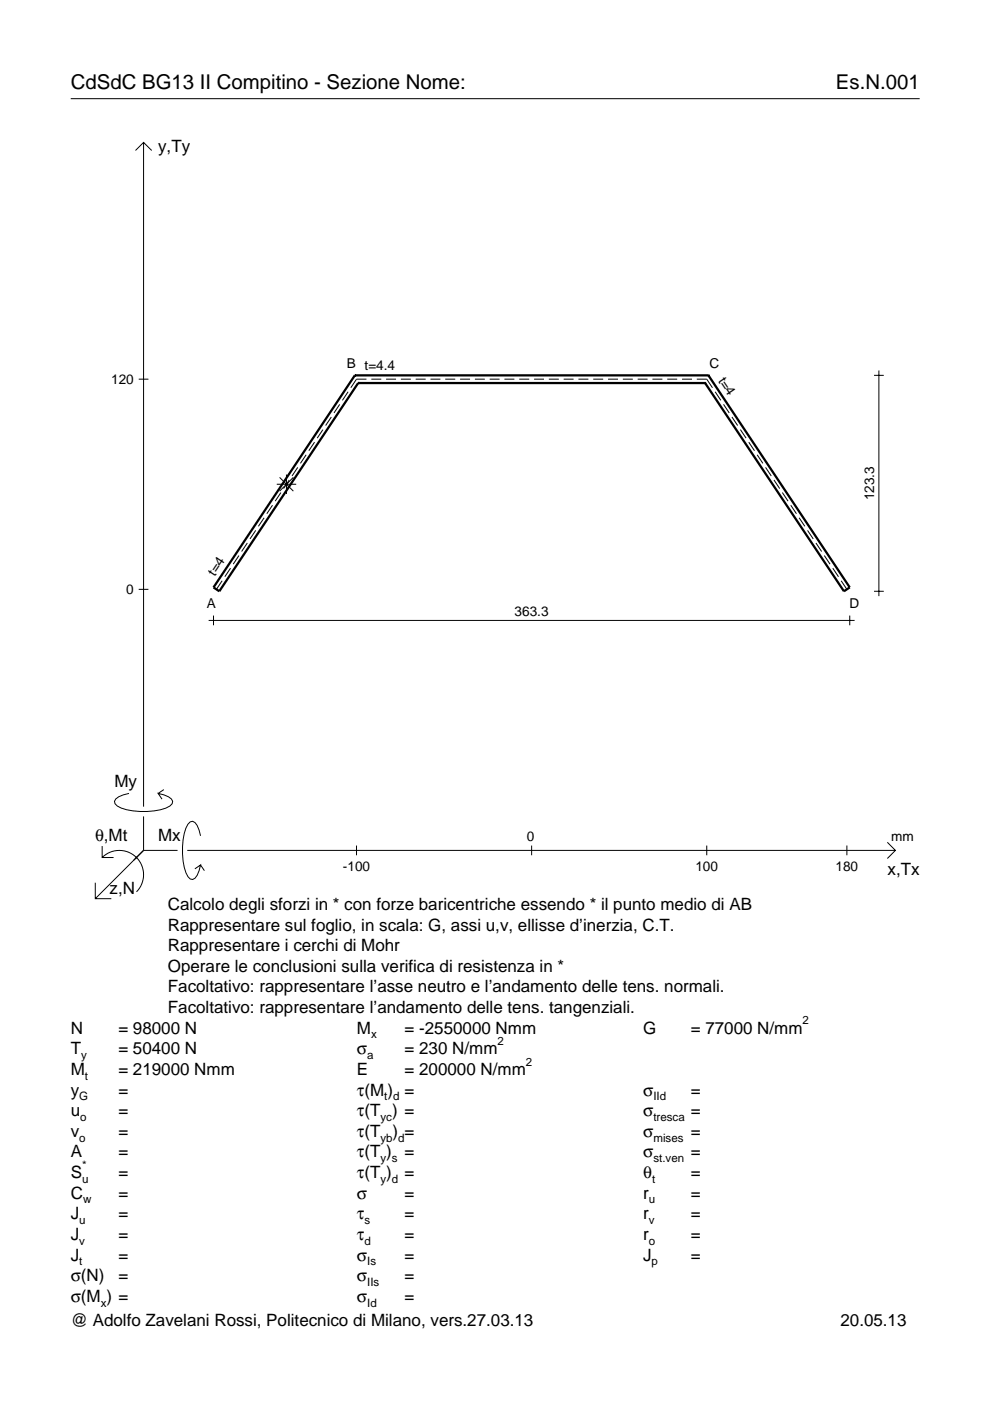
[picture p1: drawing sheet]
<svg xmlns="http://www.w3.org/2000/svg" width="210mm" height="297mm" viewBox="0 0 210 297" stroke-linecap="round" stroke-linejoin="round" font-family="sans-serif">
<g fill="none" stroke="#000" stroke-width=".21">
<path d="M15 20.9h180M28.7 31.9l1.7-1.7 1.8 1.7M30.4 30.2v140.8M185.3 79.6h2.1M186.3 78.6v47.8M29.4 80.4h2.1M63.1 99.1l-1.2 1.8M64.9 96.4l-1.2 1.8M66.7 93.8l-1.2 1.8M68.5 91.1l-1.2 1.8M70.2 88.4l-1.2 1.8M72 85.7l-1.2 1.9"/>
<path d="M73.8 83.1l-1.2 1.8M77.7 80.4h-2.1l-1.2 1.8M78.7 80.4h2.1M81.9 80.4h2.1M85 80.4h2.1M88.1 80.4h2.1M91.3 80.4h2.1M94.4 80.4h2.1M97.5 80.4h2.2M100.7 80.4h2.1M103.8 80.4h2.1M107 80.4h2.1"/>
<path d="M110.1 80.4h2.1M113.2 80.4h2.1M116.4 80.4h2.1M119.5 80.4h2.1M122.6 80.4h2.2M125.8 80.4h2.1M128.9 80.4h2.1M132.1 80.4h2.1M135.2 80.4h2.1M138.3 80.4h2.1M141.5 80.4h2.1M144.6 80.4h2.1"/>
<path d="M147.7 80.4h2.1l1.3 1.8M151.6 83.1l1.2 1.8M153.4 85.7l1.2 1.9M155.2 88.4l1.2 1.8M157 91.1l1.2 1.8M158.8 93.8l1.2 1.8M160.5 96.4l1.2 1.8M162.3 99.1l1.2 1.8M50.7 117.8l-1.3 1.8M52.4 115.1l-1.2 1.8M54.2 112.5l-1.2 1.8M56 109.8l-1.2 1.8"/>
<path d="M57.8 107.1l-1.2 1.8M58.7 102.7h4.1M59.3 101.2l2.9 2.9M59.6 104.4l-1.3 1.9M60.7 100.6v4.1M61.3 101.8l-1.2 1.8M62.2 101.2l-2.9 2.9M164.1 101.8l1.2 1.8M165.9 104.4l1.2 1.9M167.7 107.1l1.2 1.8M169.4 109.8l1.2 1.8M171.2 112.5l1.2 1.8"/>
<path d="M173 115.1l1.2 1.8M174.8 117.8l1.2 1.8M29.4 125h2.1M44.2 131.5h137M45.3 130.5v2.1M47.1 123.1l-1.2 1.9M48.9 120.5l-1.2 1.8M176.6 120.5l1.2 1.8M178.3 123.1l1.3 1.9M180.2 130.5v2.1M185.3 125.4h2.1M21.7 179.4v2.4h2.4"/>
<path d="M27.3 168.2a3.6 3.6 0 0 0-3 1.7l.1 .5a5.6 5.6 0 0 0 3.8 1.5 13.4 13.4 0 0 0 7.8-1l.5-.5 .1-.5a3.6 3.6 0 0 0-3.1-1.7l.8 1.2M30.4 173.1v7.2M34.7 167.4l-1.2 .8M42.5 177.2a3.6 3.6 0 0 0-1.7-3.1l-.5 .2a5.7 5.7 0 0 0-1.5 3.7 13.3 13.3 0 0 0 1 7.9l.5 .5 .5 .1a3.6 3.6 0 0 0 1.7-3.1l-1.2 .8M75.6 179.3v2M112.7 179.3v2M149.8 179.3v2M179.6 179.3v2M188.1 178.6l1.7 1.7-1.7 1.7M20.2 187.2v3.3h3.4M21.7 181.8a5.1 5.1 0 0 1 7.2 0 5.1 5.1 0 0 1 0 7.3M30.4 180.3l-10.2 10.2"/>
<path d="M30.4 180.3h7.2M39.7 180.3h150.1M42.5 183.4l.8 1.2"/>
</g>
<path d="M75.2 79.6h.1M75.2 79.6l-29.9 44.9 1.2 .9 29.4-44.2M75.2 79.6h75M150.2 79.6h.1M150.2 79.6l30 44.9-1.3 .9-29.4-44.2M75.9 81.2h.1M75.9 81.2h73.6M149.5 81.2h.1" fill="none" stroke="#000" stroke-width=".48"/>
<g font-size="4.3">
<text x="15" y="18.9">CdSdC BG13 II Compitino - Sezione Nome:</text>
<text x="177.2" y="18.9">Es.N.001</text>
</g>
<g font-size="3.6">
<text x="33.5" y="32.3">y,Ty</text>
<text x="24.3" y="166.9">My</text>
<text x="20.1" y="178.2">θ,Mt</text>
<text x="33.5" y="178.2">Mx</text>
<text x="188.2" y="185.5">x,Tx</text>
<text x="23.2" y="189.6">z,N</text>
<text x="35.6" y="192.9">Calcolo degli sforzi in * con forze baricentriche essendo * il punto medio di AB</text>
<text x="35.6" y="197.3">Rappresentare sul foglio, in scala: G, assi u,v, ellisse d’inerzia, C.T.</text>
<text x="35.6" y="201.7">Rappresentare i cerchi di Mohr</text>
<text x="35.6" y="206">Operare le conclusioni sulla verifica di resistenza in *</text>
<text x="35.6" y="210.4">Facoltativo: rappresentare l’asse neutro e l’andamento delle tens. normali.</text>
<text x="35.6" y="214.8">Facoltativo: rappresentare l’andamento delle tens. tangenziali.</text>
<text x="15" y="219.2">N</text>
<text x="25.1" y="219.2">= 98000 N</text>
<text x="75.7" y="219.2">M</text>
<text x="85.8" y="219.2">= -2550000 Nmm</text>
<text x="136.4" y="219.2">G</text>
<text x="146.5" y="219.2">= 77000 N/mm</text>
<text x="15" y="223.5">T</text>
<text x="15" y="227.9">M</text>
<text x="25.1" y="223.5">= 50400 N</text>
<text x="25.1" y="227.9">= 219000 Nmm</text>
<text x="75.7" y="223.5">σ</text>
<text x="75.7" y="227.9">E</text>
<text x="85.8" y="223.5">= 230 N/mm</text>
<text x="85.8" y="227.9">= 200000 N/mm</text>
<text x="15" y="232.3">y</text>
<text x="25.1" y="232.3">=</text>
<text x="75.7" y="232.3">τ(M ) =</text>
<text x="136.4" y="232.3">σ</text>
<text x="146.5" y="232.3">=</text>
<text x="15" y="236.7">u</text>
<text x="25.1" y="236.7">=</text>
<text x="75.7" y="236.7">τ(T ) =</text>
<text x="136.4" y="236.7">σ</text>
<text x="146.5" y="236.7">=</text>
<text x="15" y="241">v</text>
<text x="15" y="245.4">A</text>
<text x="25.1" y="241">=</text>
<text x="25.1" y="245.4">=</text>
<text x="75.7" y="245.4">τ(T )</text>
<text x="75.7" y="241">τ(T</text>
<text x="83.3" y="241">) =</text>
<text x="85.8" y="245.4">=</text>
<text x="136.4" y="241">σ</text>
<text x="136.4" y="245.4">σ</text>
<text x="146.5" y="241">=</text>
<text x="146.5" y="245.4">=</text>
<text x="15" y="249.8">S</text>
<text x="25.1" y="249.8">=</text>
<text x="75.7" y="249.8">τ(T )</text>
<text x="85.8" y="249.8">=</text>
<text x="136.4" y="249.8">θ</text>
<text x="146.5" y="249.8">=</text>
<text x="15" y="254.2">C</text>
<text x="25.1" y="254.2">=</text>
<text x="75.7" y="254.2">σ</text>
<text x="85.8" y="254.2">=</text>
<text x="136.4" y="254.2">r</text>
<text x="146.5" y="254.2">=</text>
<text x="15" y="258.5">J</text>
<text x="15" y="262.9">J</text>
<text x="25.1" y="258.5">=</text>
<text x="25.1" y="262.9">=</text>
<text x="75.7" y="258.5">τ</text>
<text x="75.7" y="262.9">τ</text>
<text x="85.8" y="258.5">=</text>
<text x="85.8" y="262.9">=</text>
<text x="136.4" y="258.5">r</text>
<text x="136.4" y="262.9">r</text>
<text x="146.5" y="258.5">=</text>
<text x="146.5" y="262.9">=</text>
<text x="15" y="267.3">J</text>
<text x="25.1" y="267.3">=</text>
<text x="75.7" y="267.3">σ</text>
<text x="85.8" y="267.3">=</text>
<text x="136.4" y="267.3">J</text>
<text x="146.5" y="267.3">=</text>
<text x="15" y="271.7">σ(N)</text>
<text x="25.1" y="271.7">=</text>
<text x="75.7" y="271.7">σ</text>
<text x="85.8" y="271.7">=</text>
<text x="15" y="281.2">@ Adolfo Zavelani Rossi, Politecnico di Milano, vers.27.03.13</text>
<text x="15" y="276">σ(M ) =</text>
<text x="75.7" y="276">σ</text>
<text x="85.8" y="276">=</text>
<text x="178.2" y="281.2">20.05.13</text>
</g>
<g font-size="2.9">
<text x="23.6" y="81.4">120</text>
<text x="73.5" y="78.1">B t=4.4</text>
<text x="150.4" y="78.1">C</text>
<text x="152.2" y="80.7" transform="rotate(56 152.2 80.7)">t=4</text>
<text x="185.3" y="106.1" transform="rotate(-90 185.3 106.1)">123.3</text>
<text x="26.8" y="126">0</text>
<text x="45.5" y="122.3" transform="rotate(-56 45.5 122.3)">t=4</text>
<text x="43.8" y="129">A</text>
<text x="109.1" y="130.5">363.3</text>
<text x="180.1" y="129">D</text>
<text x="111.7" y="178.2">0</text>
<text x="189" y="178.2">mm</text>
<text x="72.7" y="184.7">-100</text>
<text x="147.4" y="184.7">100</text>
<text x="177.2" y="184.7">180</text>
</g>
<g font-size="2.4">
<text x="78.7" y="220.2">x</text>
<text x="105.5" y="221.5">2</text>
<text x="170.2" y="217.2">2</text>
<text x="17.2" y="224.5">y</text>
<text x="77.9" y="224.5">a</text>
<text x="111.5" y="225.9">2</text>
<text x="16.8" y="233.3">G</text>
<text x="18" y="228.9">t</text>
<text x="81.5" y="233.3">t d</text>
<text x="138.5" y="233.3">IId</text>
<text x="17" y="237.7">o</text>
<text x="80.7" y="237.7">yc</text>
<text x="138.5" y="237.7">tresca</text>
<text x="16.8" y="242">o</text>
<text x="80.7" y="242">yb d</text>
<text x="138.5" y="242">mises</text>
<text x="17.4" y="250.8">u</text>
<text x="17.4" y="247.8">*</text>
<text x="80.7" y="246.4">y s</text>
<text x="80.7" y="250.8">y d</text>
<text x="138.2" y="250.8">t</text>
<text x="138.5" y="246.4">st.ven</text>
<text x="17.6" y="255.2">w</text>
<text x="137.6" y="255.2">u</text>
<text x="16.8" y="259.5">u</text>
<text x="16.8" y="263.9">v</text>
<text x="77.3" y="259.5">s</text>
<text x="77.3" y="263.9">d</text>
<text x="137.6" y="259.5">v</text>
<text x="137.6" y="263.9">o</text>
<text x="16.8" y="268.3">t</text>
<text x="77.9" y="268.3">Is</text>
<text x="138.2" y="268.3">p</text>
<text x="77.9" y="272.7">IIs</text>
<text x="21.4" y="277">x</text>
<text x="77.9" y="277">Id</text>
</g>
</svg>
